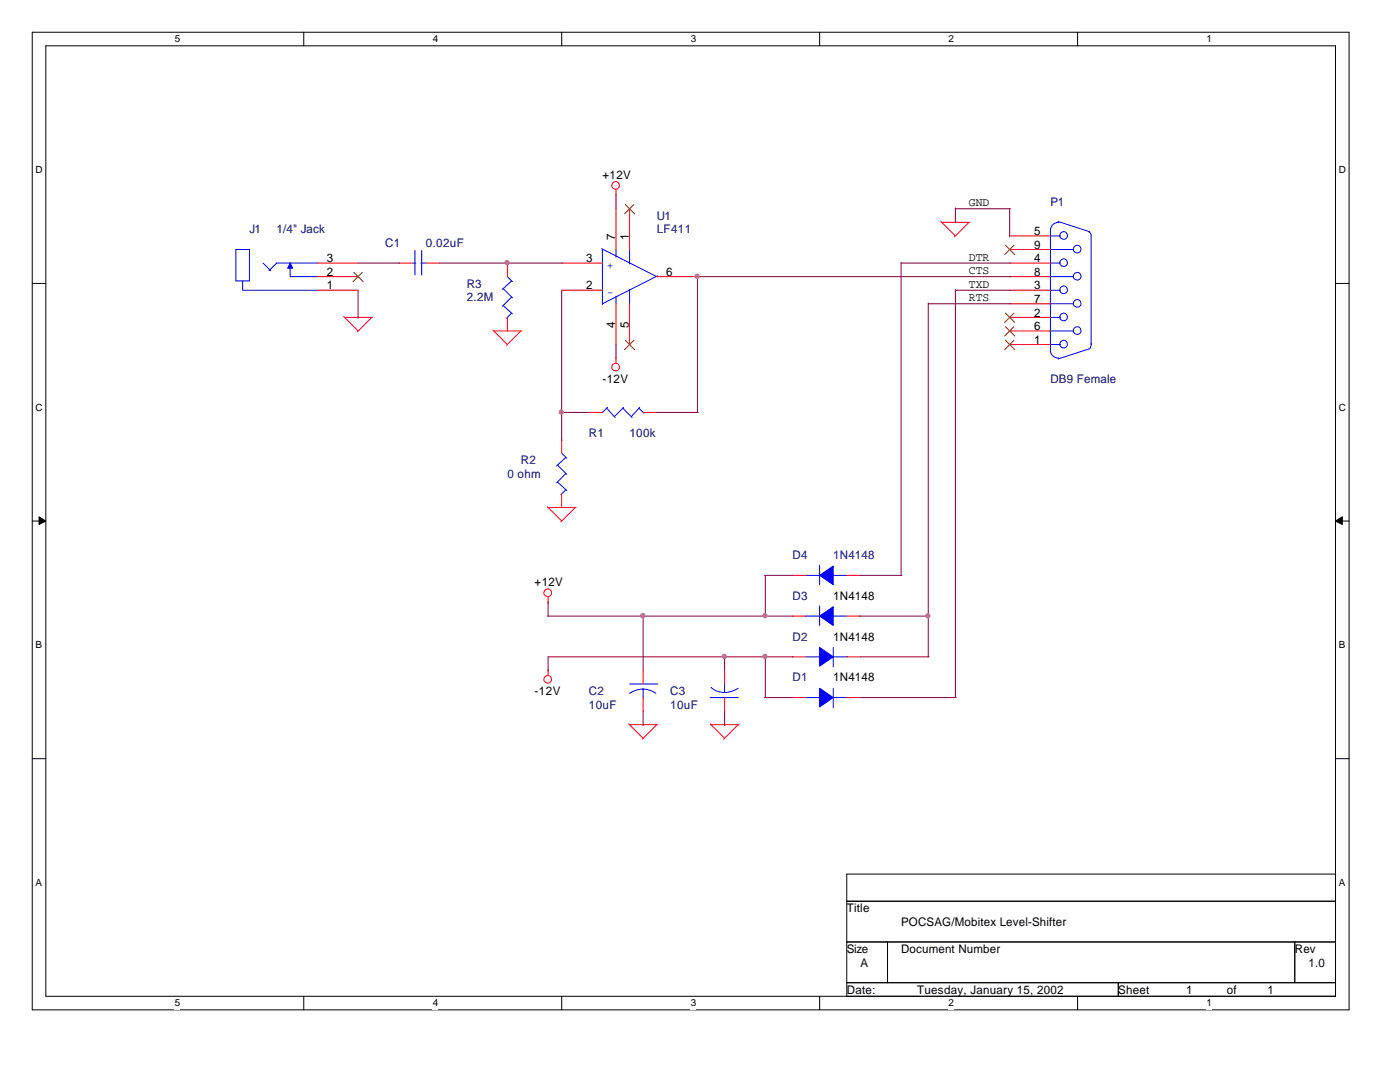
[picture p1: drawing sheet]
<svg xmlns="http://www.w3.org/2000/svg" width="279mm" height="216mm" viewBox="0 0 279 216" stroke-linecap="round" stroke-linejoin="round" font-family="sans-serif">
<path d="M6.4 6.4h262.8v195.1h-262.8zM9.1 9.1h257.4v189.7h-257.4z" fill="none" stroke="#000" stroke-width=".2"/>
<g fill="#fff">
<path d="M34.9 6.8h1v2.2h-1z"/>
<path d="M34.9 199.1h1v2.2h-1z"/>
</g>
<path d="M60.6 6.4v2.7M60.6 198.8v2.7" fill="none" stroke="#000" stroke-width=".2"/>
<g fill="#fff">
<path d="M86.4 6.8h1v2.2h-1z"/>
<path d="M86.4 199.1h1v2.2h-1z"/>
</g>
<path d="M112.1 6.4v2.7M112.1 198.8v2.7" fill="none" stroke="#000" stroke-width=".2"/>
<g fill="#fff">
<path d="M137.8 6.8h1.1v2.2h-1.1z"/>
<path d="M137.8 199.1h1.1v2.2h-1.1z"/>
</g>
<path d="M163.6 6.4v2.7M163.6 198.8v2.7" fill="none" stroke="#000" stroke-width=".2"/>
<g fill="#fff">
<path d="M189.3 6.8h1v2.2h-1z"/>
<path d="M189.3 199.1h1v2.2h-1z"/>
</g>
<path d="M215.1 6.4v2.7M215.1 198.8v2.7" fill="none" stroke="#000" stroke-width=".2"/>
<g fill="#fff">
<path d="M240.8 6.8h1v2.2h-1z"/>
<path d="M240.8 199.1h1v2.2h-1z"/>
<path d="M7.1 32.9h1.2v2.2h-1.2z"/>
<path d="M267.2 32.9h1.2v2.2h-1.2z"/>
<path d="M7.1 80.3h1.2v2.2h-1.2z"/>
<path d="M267.2 80.3h1.2v2.2h-1.2z"/>
</g>
<path d="M6.4 56.6h2.7M266.5 56.6h2.7" fill="none" stroke="#000" stroke-width=".2"/>
<g fill="#fff">
<path d="M7.1 127.7h1.2v2.2h-1.2z"/>
<path d="M267.2 127.7h1.2v2.2h-1.2z"/>
</g>
<path d="M6.4 104h2.7M266.5 104h2.7" fill="none" stroke="#000" stroke-width=".2"/>
<g fill="#000" stroke="#000" stroke-width=".2">
<path d="M7.8 103.1l1.3 .9-1.3 .6z" fill-rule="evenodd"/>
<path d="M266.5 104l1.4-.9v1.5z" fill-rule="evenodd"/>
</g>
<g fill="#fff">
<path d="M7.1 175.1h1.2v2.2h-1.2z"/>
<path d="M267.2 175.1h1.2v2.2h-1.2z"/>
</g>
<path d="M6.4 151.4h2.7M266.5 151.4h2.7M169 174.4h97.5v24.4h-97.5zM169 179.8h97.5M169 188h97.5M169 196.1h97.5M177.1 188v8.1M223.2 196.1v2.7M258.4 188v8.1" fill="none" stroke="#000" stroke-width=".2"/>
<g fill="none" stroke="#f00" stroke-width=".2">
<path d="M122.9 37.9v1.2M63.3 52.5h8.2M63.3 57.9h8.2M63.3 55.2h8.2M79.6 52.5h2.7M85 52.5h2.7M101.3 52.5v2.7M112.1 52.5h8.1M112.1 57.9h8.1M122.9 41.7v8.1M125.6 41.7v8.1M131.1 55.2h8.1"/>
<path d="M187.8 44.2l2.9 2.9M188 44.4h5.5M193.4 44.4l-2.9 2.8M201.5 52.5h8.1M201.5 57.9h8.1M201.5 55.2h8.1M201.5 47.1h8.1M201.5 49.8h8.1M68.6 63.2l2.9 2.8M68.7 63.3h5.6M74.2 63.3l-2.9 2.9M98.4 65.9l2.9 2.8"/>
<path d="M98.6 66h5.5M101.3 63.3v2.7M104 66l-2.9 2.9M122.9 60.6v8.1M122.9 71.3v1.2M125.6 60.6v8.1M201.5 63.3h8.1M201.5 66h8.1M201.5 60.6h8.1M201.5 68.7h8.1M112.1 87.7v2.7M112.1 98.6v2.7"/>
<path d="M117.5 82.3h2.7M128.4 82.3h2.7M109.2 101.1l2.9 2.9M109.4 119.2v1.2M109.4 101.3h5.6M114.8 101.3l-2.9 2.8M158.2 114.8h2.7M169 114.8h2.7M109.4 133.6v1.2M128.4 133.8v2.7M128.4 139.2v2.7M144.6 133.8v2.7"/>
<path d="M144.6 139.2v2.7M158.2 122.9h2.7M158.2 139.2h2.7M158.2 131.1h2.7M169 122.9h2.7M169 139.2h2.7M169 131.1h2.7M125.5 144.4l2.9 2.9M125.6 144.6h5.6M131.1 144.6l-2.9 2.9M141.7 144.4l2.9 2.9M141.9 144.6h5.6"/>
<path d="M147.3 144.6l-2.9 2.9"/>
<circle cx="122.9" cy="37" r=".76"/>
<circle cx="122.9" cy="73.2" r=".76"/>
<circle cx="109.3" cy="118.3" r=".76"/>
<circle cx="109.3" cy="135.6" r=".76"/>
</g>
<g fill="none" stroke="#00f" stroke-width=".2">
<path d="M47.1 49.8h2.7v6.2h-2.7zM48.4 56v1.9h14.9M52.5 52.5l1.5 1.5M57.9 52.5v2.7h5.4M63.5 52.5h-8.3l-1.5 1.5M82.3 52.5h.7M82.8 50v4.9M84 52.5h1M84.2 50v4.9M100.4 57.6l1.9 1.8M101.3 55.2l1 1M102.1 56l-1.9 1.7"/>
<path d="M102.1 59.3l-1.9 1.8M120.1 49.6l11 5.6M120.2 49.8v11M122.9 49.8v1.5M122.9 59.1v1.5M125.6 49.8v2.9M125.6 57.7v2.9M131.2 55l-11 5.6M209.5 49.8h4.7M209.5 55.2h4.7M209.6 52.5h2.1M209.6 47.1h2.1"/>
<path d="M209.6 57.9h2.1M211.2 44.2l6.2 2M211.3 44.4a1.6 1.6 0 0 0-1.7 1.7v23.8M217.3 46.2l.5 .7v21.8M100.4 61l1.9 1.7M102.1 62.5l-1 1M209.5 60.6h4.7M209.5 66h4.7M209.6 69.8a1.56 1.56 0 0 0 1.7 1.7M209.6 63.3h2.1M209.6 68.7h2.1M217.8 68.6l-.1 .5-.3 .5-6.2 2"/>
<path d="M111.3 92.8l1.8 1.9M111.3 96.2l1.8 1.7M112.1 90.4l1 1M112.9 91.3l-1.8 1.7M112.9 94.5l-1.8 1.9M112.9 97.7l-1 1M121.1 81.4l1.7 1.9M121.2 81.3l-1 1M124.3 81.4l1.9 1.9M124.5 81.3l-1.9 1.8M127.5 81.4l1 1.1M127.7 81.3l-1.7 1.8"/>
<path d="M160.7 114.8h2.9M163.6 112.8v3.9M166.1 114.8h2.9M125.6 136.5h5.6M128.4 137.5l1 .2 1.5 .6M128.4 137.5l-1.5 .2-1.3 .6M128.4 137.5v1.9M141.7 139.2h5.6M141.9 137.2l1.2 .7 1.5 .3M144.6 136.3v1.9M147.3 137.3l-1.3 .6-1.4 .3M160.7 122.9h2.9"/>
<path d="M160.9 139.2h2.8M160.9 131.1h2.8M163.6 120.9v3.9M166.1 122.9h2.9M166.3 129.2v3.9M166.3 137.3v3.9M166.3 139.2h2.9M166.3 131.1h2.9"/>
<circle cx="212.3" cy="52.4" r=".76"/>
<circle cx="212.3" cy="57.8" r=".76"/>
<circle cx="212.3" cy="47" r=".76"/>
<circle cx="215" cy="55.1" r=".76"/>
<circle cx="215" cy="49.7" r=".76"/>
<circle cx="212.3" cy="63.3" r=".76"/>
<circle cx="212.3" cy="68.7" r=".76"/>
<circle cx="215" cy="66" r=".76"/>
<circle cx="215" cy="60.5" r=".76"/>
</g>
<g fill="none" stroke="#804000" stroke-width=".2">
<path d="M70.6 54.4l1.9 1.8M72.3 54.4l-1.9 1.8M124.8 40.8l1.9 1.9M126.5 40.8l-1.9 1.9M200.7 48.9l1.8 1.9M202.4 48.9l-1.9 1.9M124.8 67.9l1.9 1.9M126.5 67.9l-1.9 1.9M200.7 62.5l1.8 1.8M200.7 65.2l1.8 1.9M200.7 67.9l1.8 1.9M202.4 62.5l-1.9 1.8"/>
<path d="M202.4 65.2l-1.9 1.9M202.4 67.9l-1.9 1.9"/>
</g>
<g fill="#00f" stroke="#00f" stroke-width=".2">
<path d="M57.9 52.5l.5 1h-1z" fill-rule="evenodd"/>
<path d="M163.6 114.8l2.7-1.9v3.8z" fill-rule="evenodd"/>
<path d="M163.6 122.9l2.7-1.8v3.7z" fill-rule="evenodd"/>
<path d="M163.6 137.3l2.7 1.9-2.7 1.9z" fill-rule="evenodd"/>
<path d="M163.6 129.2l2.7 1.9-2.7 1.8z" fill-rule="evenodd"/>
</g>
<g fill="none" stroke="#800040" stroke-width=".2">
<path d="M122.9 38.8v2.9M71.5 52.5h8.3M71.5 57.9v5.6M87.7 52.5h24.6M112.1 57.9v30M139.2 55v27.3M139.2 55.2h62.5M179.8 52.5h21.9M179.8 52.3v62.5M190.7 41.5v2.9M190.7 57.7v81.5M190.7 57.9h11"/>
<path d="M190.7 41.7h11M201.5 41.7v5.5M122.9 68.7v2.9M185.3 60.5v70.6M185.3 60.6h16.4M111.9 82.3h5.6M131.1 82.3h8.3M152.6 114.8h5.6M152.7 114.8v8.3M171.7 114.8h8.3M109.2 122.9h49.1M109.4 120.1v2.8"/>
<path d="M128.4 122.8v11M144.6 130.9v2.9M152.6 139.2h5.6M152.7 130.9v8.3M158.3 131.1h-48.9v2.8M171.5 122.9h13.8M171.7 131.1h13.7M171.7 139.2h19.1M128.4 141.9v2.9M144.6 141.9v2.9"/>
</g>
<g fill="#f0f" stroke="#f0f" stroke-width=".2">
<circle cx="112" cy="82.2" r=".42"/>
<circle cx="101.2" cy="52.4" r=".42"/>
<circle cx="139.1" cy="55.1" r=".42"/>
<circle cx="185.2" cy="122.9" r=".42"/>
<circle cx="152.7" cy="131" r=".42"/>
<circle cx="152.7" cy="122.9" r=".42"/>
<circle cx="128.3" cy="122.9" r=".42"/>
<circle cx="144.5" cy="131" r=".42"/>
</g>
<g font-size="2.4">
<text x="120.2" y="35.7">+12V</text>
<text x="193.4" y="41.1">GND</text>
<text x="122.8" y="47.9" transform="rotate(-90 122.8 47.9)">7</text>
<text x="125.5" y="47.9" transform="rotate(-90 125.5 47.9)">1</text>
<text x="206.4" y="46.9">5</text>
<text x="65.2" y="52.3">3</text>
<text x="117" y="52.3">3</text>
<text x="193.4" y="52">DTR</text>
<text x="206.4" y="49.6">9</text>
<text x="206.4" y="52.3">4</text>
<text x="65.2" y="57.7">1</text>
<text x="65.2" y="55">2</text>
<text x="117" y="57.7">2</text>
<text x="132.9" y="55">6</text>
<text x="193.4" y="54.7">CTS</text>
<text x="193.4" y="57.4">TXD</text>
<text x="206.4" y="55">8</text>
<text x="206.4" y="57.7">3</text>
<text x="122.8" y="65.4" transform="rotate(-90 122.8 65.4)">4</text>
<text x="125.5" y="65.4" transform="rotate(-90 125.5 65.4)">5</text>
<text x="193.4" y="60.1">RTS</text>
<text x="206.4" y="60.5">7</text>
<text x="206.4" y="63.2">2</text>
<text x="206.4" y="65.9">6</text>
<text x="206.4" y="68.6">1</text>
<text x="120.2" y="76.4">-12V</text>
<text x="106.7" y="117">+12V</text>
<text x="166.3" y="119.7">1N4148</text>
<text x="166.3" y="127.8">1N4148</text>
<text x="166.3" y="136">1N4148</text>
<text x="106.7" y="138.7">-12V</text>
<text x="169" y="182">Title</text>
<text x="179.8" y="184.7">POCSAG/Mobitex Level-Shifter</text>
<text x="169" y="190.2">Size</text>
<text x="179.8" y="190.2">Document Number</text>
<text x="258.4" y="190.2">Rev</text>
<text x="171.7" y="192.9">A</text>
<text x="261.1" y="192.9">1.0</text>
<text x="169" y="198.3">Date:</text>
<text x="183.1" y="198.3">Tuesday, January 15, 2002</text>
<text x="223.2" y="198.3">Sheet</text>
<text x="236.7" y="198.3">1</text>
<text x="244.9" y="198.3">of</text>
<text x="253" y="198.3">1</text>
</g>
<g font-size="2.4" fill="#000080">
<text x="209.6" y="41.1">P1</text>
<text x="49.8" y="46.6">J1</text>
<text x="55.2" y="46.6">1/4&quot; Jack</text>
<text x="131.1" y="43.9">U1</text>
<text x="131.1" y="46.6">LF411</text>
<text x="76.9" y="49.3">C1</text>
<text x="85" y="49.3">0.02uF</text>
<text x="93.1" y="57.4">R3</text>
<text x="93.1" y="60.1">2.2M</text>
<text x="209.6" y="76.4">DB9 Female</text>
<text x="117.5" y="87.2">R1</text>
<text x="125.6" y="87.2">100k</text>
<text x="101.3" y="95.3">0 ohm</text>
<text x="104" y="92.6">R2</text>
<text x="158.2" y="111.6">D4</text>
<text x="166.3" y="111.6">1N4148</text>
<text x="158.2" y="119.7">D3</text>
<text x="158.2" y="127.8">D2</text>
<text x="158.2" y="136">D1</text>
<text x="117.5" y="138.7">C2</text>
<text x="117.5" y="141.4">10uF</text>
<text x="133.8" y="138.7">C3</text>
<text x="133.8" y="141.4">10uF</text>
</g>
<g font-size="2.4" fill="#00f">
<text x="121.1" y="53.7">+</text>
<text x="121.1" y="59.1">-</text>
</g>
<g font-size="2">
<text x="34.9" y="8.5">5</text>
<text x="86.4" y="8.5">4</text>
<text x="137.8" y="8.5">3</text>
<text x="189.3" y="8.5">2</text>
<text x="240.8" y="8.5">1</text>
<text x="7.1" y="34.5">D</text>
<text x="267.2" y="34.5">D</text>
<text x="7.1" y="82">C</text>
<text x="267.2" y="82">C</text>
<text x="7.1" y="129.4">B</text>
<text x="267.2" y="129.4">B</text>
<text x="7.1" y="176.8">A</text>
<text x="267.2" y="176.8">A</text>
<text x="34.9" y="200.8">5</text>
<text x="86.4" y="200.8">4</text>
<text x="137.8" y="200.8">3</text>
<text x="189.3" y="200.8">2</text>
<text x="240.8" y="200.8">1</text>
</g>
</svg>
